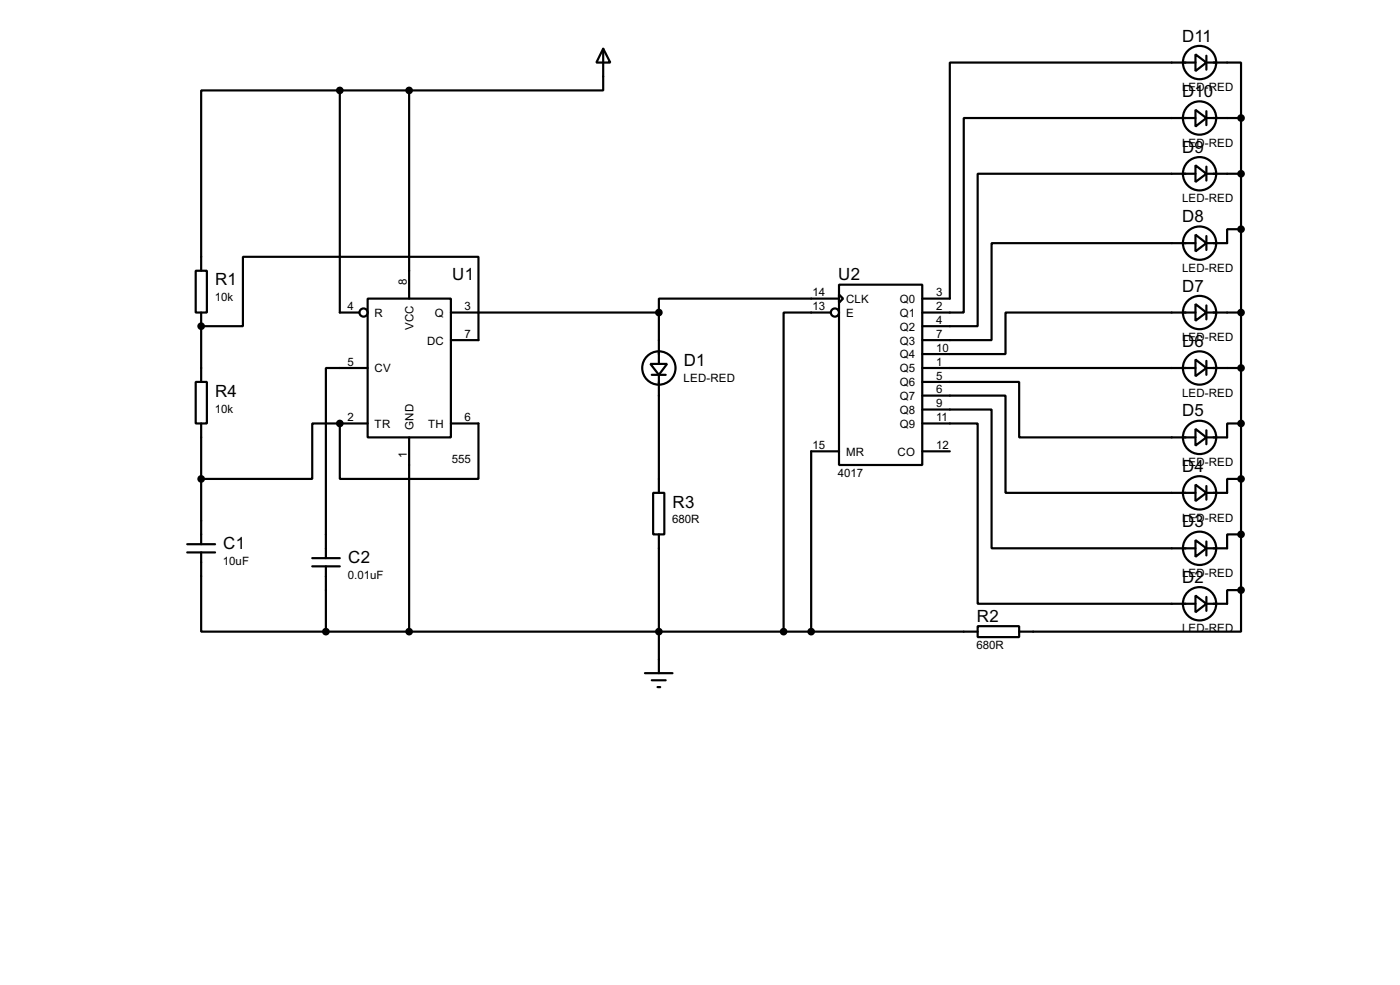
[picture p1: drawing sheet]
<svg xmlns="http://www.w3.org/2000/svg" width="256mm" height="180mm" viewBox="0 0 256 180" stroke-linecap="round" stroke-linejoin="round" font-family="sans-serif">
<g fill="none" stroke="#000" stroke-width=".4">
<path d="M62.3 16.6h-25.4v33M62.3 16.6v40.6h3.5M62.3 16.6h12.7M75 16.6v38.1M110.5 8.9l1.3 2.6h-2.5zM110.5 8.9v7.7h-35.5M219 10l2 1.5-2 1.5zM219 11.5h-45v43.2h-5M221 11.5h6.4v10.1M221 10.2v2.6M219 30.3l2 1.5-2 1.5zM219 20.1l2 1.5-2 1.6z"/>
<path d="M219 31.8h-39.9v27.9h-10.1M219 21.6h-42.4v35.6h-7.6M221 21.6h6.4M221 31.8h6.4M221 20.4v2.5M221 30.5v2.6M227.4 21.6v86.4M35.9 49.6h2v7.6h-2zM36.9 59.7h7.6v-12.7h43.2v15.3h-5.1M36.9 57.2v12.7M67.4 54.7h15.2v25.4h-15.2zM82.6 57.2h38.1"/>
<path d="M120.7 57.2v9.4M152.2 57.2h-8.6v58.4M153.7 52.1h15.3v33h-15.3zM153.7 53.9l.8 .8-.8 .7zM153.7 54.7h-33v2.5M219 55.7l2 1.5-2 1.5zM219 43l2 1.5-2 1.5zM219 57.2h-34.8v7.6h-15.2M219 44.5h-37.3v17.8h-12.7M221 57.2h6.4M221 43.2v2.6M221 55.9v2.6"/>
<path d="M227.4 42h-2.6v2.5h-3.8M35.9 69.9h2v7.6h-2zM36.9 77.5v22.1M62.3 77.5v10.2h25.4v-10.2h-5.1M62.3 77.5h-5.1v10.2h-20.3M62.3 77.5h5.1M67.4 67.4h-7.7v34.8M119.2 66.6h3l-1.5 2zM119.4 68.6h2.6M120.7 68.6v21.6M169 77.5h10.1v33h39.9M169 75h12.7v25.4h37.3"/>
<path d="M169 72.4h15.2v17.8h34.8M169 69.9h17.7v10.2h32.3M169 67.4h50M219 78.5l2 1.6-2 1.5zM219 65.8l2 1.6-2 1.5zM221 67.4h6.4M221 66.1v2.5M221 78.8v2.5M227.4 77.5h-2.6v2.6h-3.8M34.3 99.6h5.1M75 80.1v35.5M119.7 90.2h2v7.6h-2z"/>
<path d="M120.7 97.8v25.4M153.7 82.6h-5.1v33M169 82.6h5M219 98.9l2 1.5-2 1.5zM219 88.7l2 1.5-2 1.5zM221 89v2.5M221 99.1v2.6M227.4 87.7h-2.6v2.5h-3.8M227.4 97.8h-2.6v2.6h-3.8M34.3 101.1h5.1M36.9 101.1v14.5h22.8M57.2 102.2h5.1"/>
<path d="M57.2 103.7h5.1M59.7 115.6h119.4M59.7 103.7v11.9M179.1 114.6h7.6v2h-7.6zM219 109l2 1.5-2 1.6zM221 109.3v2.5M227.4 108h-2.6v2.5h-3.8M227.4 108v7.6h-40.7M118.2 123.2h5M119.4 124.5h2.6M120.5 125.8h.5"/>
<circle cx="219.7" cy="11.5" r="3.1"/>
<circle cx="219.7" cy="31.8" r="3.1"/>
<circle cx="219.7" cy="21.6" r="3.1"/>
<circle cx="66.6" cy="57.2" r=".75"/>
<circle cx="152.9" cy="57.2" r=".75"/>
<circle cx="219.7" cy="44.5" r="3.1"/>
<circle cx="219.7" cy="57.2" r="3.1"/>
<circle cx="120.7" cy="67.4" r="3.1"/>
<circle cx="219.7" cy="67.4" r="3.1"/>
<circle cx="219.7" cy="80.1" r="3.1"/>
<circle cx="219.7" cy="90.2" r="3.1"/>
<circle cx="219.7" cy="110.5" r="3.1"/>
<circle cx="219.7" cy="100.4" r="3.1"/>
</g>
<g fill="#000">
<circle cx="36.9" cy="59.7" r=".2"/>
<circle cx="62.3" cy="77.5" r=".2"/>
</g>
<g fill="#000" stroke="#000" stroke-width=".4">
<circle cx="62.2" cy="16.6" r=".5"/>
<circle cx="74.9" cy="16.6" r=".5"/>
<circle cx="227.3" cy="21.6" r=".5"/>
<circle cx="227.3" cy="31.8" r=".5"/>
<circle cx="36.8" cy="59.7" r=".5"/>
<circle cx="120.7" cy="57.2" r=".5"/>
<circle cx="227.3" cy="57.2" r=".5"/>
<circle cx="227.3" cy="42" r=".5"/>
<circle cx="62.2" cy="77.5" r=".5"/>
<circle cx="227.3" cy="77.5" r=".5"/>
<circle cx="227.3" cy="67.4" r=".5"/>
<circle cx="36.8" cy="87.7" r=".5"/>
<circle cx="227.3" cy="87.7" r=".5"/>
<circle cx="227.3" cy="97.8" r=".5"/>
<circle cx="59.7" cy="115.6" r=".5"/>
<circle cx="74.9" cy="115.6" r=".5"/>
<circle cx="120.7" cy="115.6" r=".5"/>
<circle cx="143.5" cy="115.6" r=".5"/>
<circle cx="148.6" cy="115.6" r=".5"/>
<circle cx="227.3" cy="108" r=".5"/>
</g>
<g font-size="3.5">
<text x="216.6" y="7.6">D11</text>
<text x="216.6" y="17.8">D10</text>
<text x="216.6" y="27.9">D9</text>
<text x="216.6" y="40.7">D8</text>
<text x="39.4" y="52.2">R1</text>
<text x="82.9" y="51.3">U1</text>
<text x="153.6" y="51.3">U2</text>
<text x="216.6" y="53.3">D7</text>
<text x="216.6" y="63.5">D6</text>
<text x="125.3" y="67">D1</text>
<text x="39.4" y="72.6">R4</text>
<text x="216.6" y="76.2">D5</text>
<text x="216.6" y="86.4">D4</text>
<text x="123.2" y="92.9">R3</text>
<text x="40.9" y="100.5">C1</text>
<text x="216.6" y="96.5">D3</text>
<text x="63.8" y="103.1">C2</text>
<text x="216.6" y="106.7">D2</text>
<text x="179" y="113.8">R2</text>
</g>
<g font-size="2.4">
<text x="216.5" y="16.7">LED-RED</text>
<text x="216.5" y="26.8">LED-RED</text>
<text x="216.5" y="37">LED-RED</text>
<text x="74.6" y="52.1" transform="rotate(-90 74.6 52.1)">8</text>
<text x="216.5" y="49.7">LED-RED</text>
<text x="39.4" y="55.2">10k</text>
<text x="63.7" y="56.8">4</text>
<text x="68.6" y="58">R</text>
<text x="79.6" y="58">Q</text>
<text x="85.1" y="56.8">3</text>
<text x="148.9" y="54.3">14</text>
<text x="148.9" y="56.8">13</text>
<text x="155" y="55.4">CLK</text>
<text x="155" y="58">E</text>
<text x="164.8" y="55.4">Q0</text>
<text x="164.8" y="58">Q1</text>
<text x="171.5" y="54.3">3</text>
<text x="171.5" y="56.8">2</text>
<text x="171.5" y="59.3">4</text>
<text x="75.8" y="60.4" transform="rotate(-90 75.8 60.4)">VCC</text>
<text x="78.2" y="63.1">DC</text>
<text x="85.1" y="61.9">7</text>
<text x="164.8" y="60.5">Q2</text>
<text x="164.8" y="63.1">Q3</text>
<text x="164.8" y="65.6">Q4</text>
<text x="171.5" y="61.9">7</text>
<text x="171.5" y="64.4">10</text>
<text x="216.5" y="62.4">LED-RED</text>
<text x="63.7" y="67">5</text>
<text x="68.6" y="68.1">CV</text>
<text x="125.2" y="69.9">LED-RED</text>
<text x="164.8" y="68.1">Q5</text>
<text x="164.8" y="70.7">Q6</text>
<text x="171.5" y="67">1</text>
<text x="171.5" y="69.5">5</text>
<text x="171.5" y="72">6</text>
<text x="39.4" y="75.5">10k</text>
<text x="63.7" y="77.1">2</text>
<text x="85.1" y="77.1">6</text>
<text x="164.8" y="73.2">Q7</text>
<text x="164.8" y="75.8">Q8</text>
<text x="171.5" y="74.6">9</text>
<text x="171.5" y="77.1">11</text>
<text x="216.5" y="72.6">LED-RED</text>
<text x="68.6" y="78.3">TR</text>
<text x="74.6" y="83.8" transform="rotate(-90 74.6 83.8)">1</text>
<text x="75.8" y="78.7" transform="rotate(-90 75.8 78.7)">GND</text>
<text x="78.4" y="78.3">TH</text>
<text x="148.9" y="82.2">15</text>
<text x="155" y="83.4">MR</text>
<text x="164.4" y="83.4">CO</text>
<text x="164.8" y="78.3">Q9</text>
<text x="171.5" y="82.2">12</text>
<text x="82.8" y="84.8">555</text>
<text x="153.5" y="87.3">4017</text>
<text x="216.5" y="85.3">LED-RED</text>
<text x="123.2" y="95.8">680R</text>
<text x="216.5" y="95.5">LED-RED</text>
<text x="40.9" y="103.5">10uF</text>
<text x="63.8" y="106">0.01uF</text>
<text x="216.5" y="105.6">LED-RED</text>
<text x="178.9" y="118.8">680R</text>
<text x="216.5" y="115.8">LED-RED</text>
</g>
</svg>
